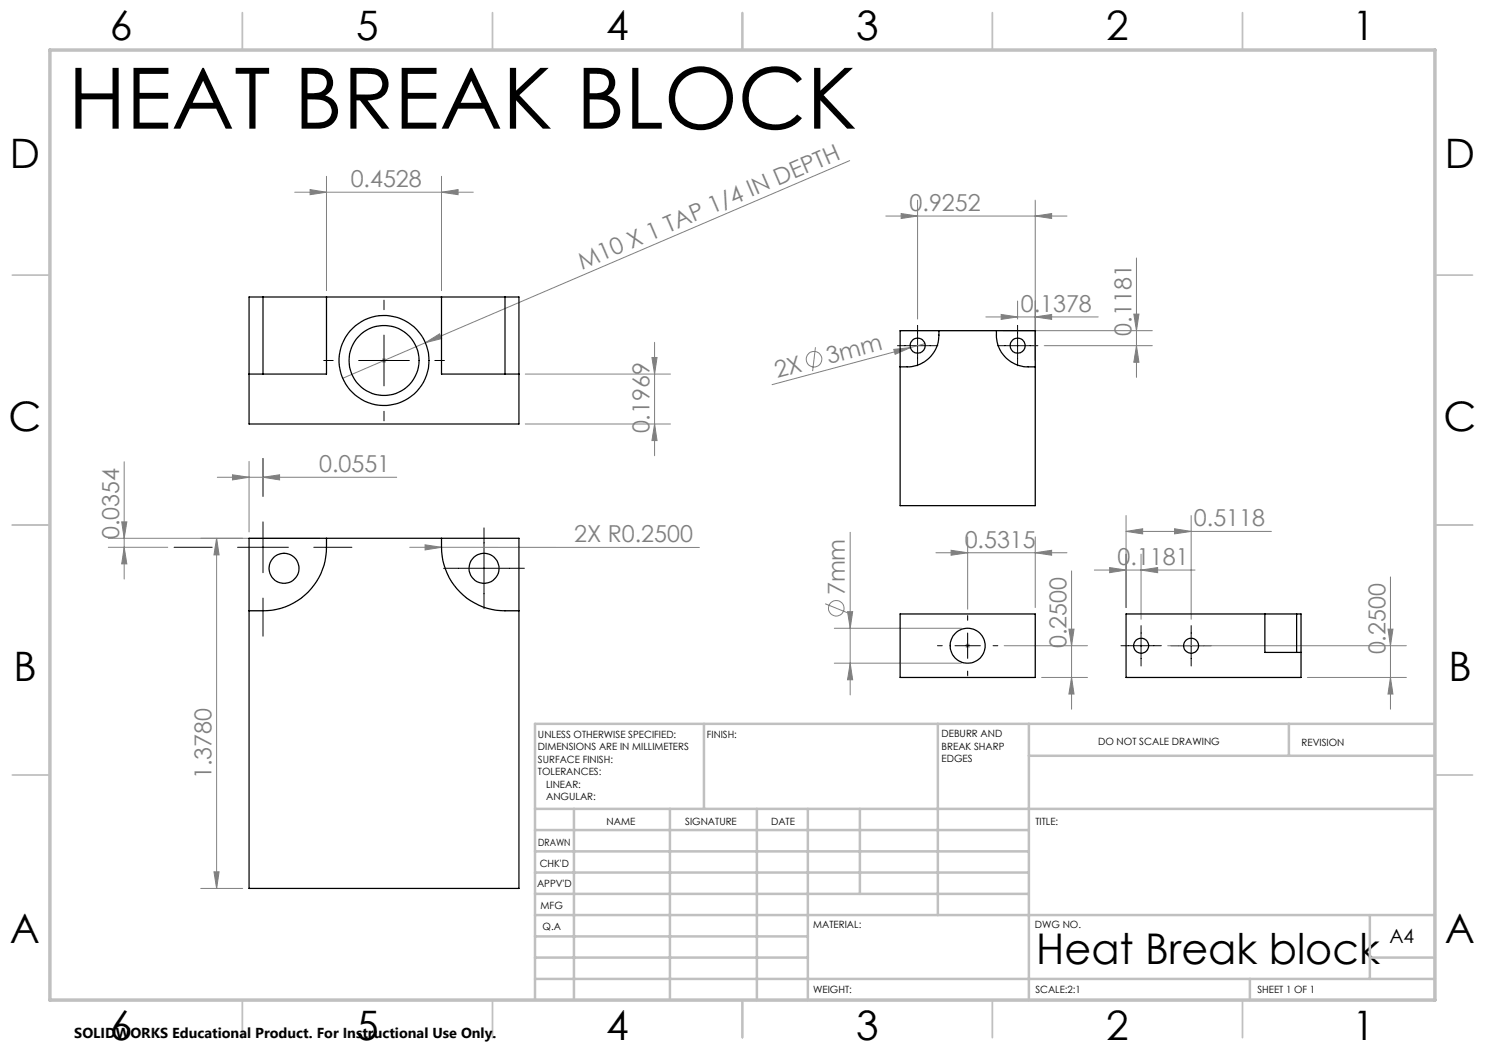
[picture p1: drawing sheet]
<svg xmlns="http://www.w3.org/2000/svg" width="297mm" height="210mm" viewBox="0 0 297 210" stroke-linecap="round" stroke-linejoin="round" font-family="sans-serif">
<g fill="none" stroke="#808080" stroke-width=".2">
<path d="M58.9 38.4h35.8M62 37.9l3.3 .5-3.3 .5zM65.3 35.3v22.8M88.3 38.4l3.3-.5v1zM88.3 35.3v22.8M169.9 32.1l-101.4 43.6M177.2 43.2h36.2M180.2 42.7l3.3 .5-3.3 .5zM183.5 40v23.8M207 43.2l3.3-.5v1zM207 40v32.1M227.3 51.6v23.9"/>
<path d="M76.3 72.1h1M76.4 71.7l.8 .8M76.8 71.6v1M77.2 71.7l-.8 .8M85.1 68.5l2.8-1.7 .4 .9zM105.1 74.8h29M130.4 71.5h1l-.5 3.3zM130.9 68.5v22.6M163.1 69.5l-.6 4.7M178.8 69.9l3.3-.4-3.1 1.4zM185 68.7l-30.6 8.2M197.2 63.4h22.4"/>
<path d="M200.2 62.9l3.3 .5-3.3 .5zM200.6 66.1h29.9M203.5 60.2v3.6M207 63.4l3.3-.5v1zM208.8 69.1h21.7M226.8 62.8h1l-.5 3.3zM227.3 69.1l.5 3.4h-1zM24.8 92.3v23.5M43.5 95.5h35.8M46.5 95l3.3 .5-3.3 .5zM49.8 92.3v14.1M52.6 95.5l3.3-.5v1z"/>
<path d="M105.1 84.8h29M130.9 84.8l.5 3.3h-1zM21.7 109.5h11.8M24.3 104.4h1.1l-.6 3.3zM24.8 109.5l.6 3.3h-1.1zM43.3 107.7v70M43.3 107.7l.5 3.3h-1zM64 107.7h-42.3M82 109.5h6.3M85 109l3.3 .5-3.3 .5zM88.3 109.5h51.6M170 106.5v32.5"/>
<path d="M187.2 110.6h26.2M190.2 110.1l3.3 .5-3.3 .4zM193.5 107.4v14.4M207 110.6l3.3-.5v.9zM207 107.4v14.1M214.3 114.2v27.6M218.9 114h20.1M221.9 113.5l3.3 .5-3.3 .5zM225.2 106.3l3.3-.5v1zM225.2 103.1v18.4M225.2 106.3h29.1M228.2 114l3.3-.5v1z"/>
<path d="M228.2 110.8v13.1M234.9 105.8l3.3 .5-3.3 .5zM238.2 103.1v20.8M278.1 115.4v26.4M165 120.7l4.5 1.8M166.9 125.7h25.4M166.9 132.6h25.4M169.5 122.3h1l-.5 3.4zM170 132.6l.5 3.4h-1zM193 129.1h1M193.2 128.8l.7 .7M193.5 128.6v1"/>
<path d="M193.9 128.8l-.7 .7M200.8 129.1h16.7M208.3 135.5h9.2M213.8 125.8h1l-.5 3.3zM214.3 135.5l.5 3.3h-1zM233.5 129.1h47.8M261.5 135.5h19.8M277.6 125.8h1l-.5 3.3zM278.1 135.5l.5 3.3h-1zM40.1 177.7h8.4M42.8 174.4h1l-.5 3.3z"/>
<circle cx="162.8" cy="71.8" r="1.56"/>
<circle cx="167.3" cy="121.7" r="1.55"/>
</g>
<g fill="none" stroke="#000" stroke-width=".2">
<path d="M64.7 72.1h1.9M71.7 72.1h10.2M76.8 60v1.9M76.8 67v10.2M87 72.1h1.9M179.5 69.1h8.1M183.5 65.1v8.1M199.5 69.1h8.1M203.5 65.1v8.1M52.6 91.7v7.6M76.8 82.3v1.9M34.8 109.5h7.6"/>
<path d="M47.5 109.5h10.2M52.6 104.4v10.1M52.6 119.6v7.6M62.8 109.5h7.6M88.7 113.7h16.2M96.8 105.6v16.1M187.5 129.1h1M191 129.1h5.1M193.5 123.1v1M193.5 126.6v5.1M193.5 134.2v1M198.6 129.1h1"/>
<path d="M224.2 129.1h8.1M228.2 125.1v8.1M234.2 129.1h8.1M238.2 125.1v8.1"/>
</g>
<g fill="none" stroke="#c0c0c0" stroke-width=".35">
<path d="M48.5 2.5v7.5M98.5 2.5v7.5M148.5 2.5v7.5M198.5 2.5v7.5M248.5 2.5v7.5M2.5 55h7.5M287 55h7.5M2.5 105h7.5M287 105h7.5M2.5 155h7.5M287 155h7.5M48.5 200v7.5"/>
<path d="M98.5 200v7.5M148.5 200v7.5M198.5 200v7.5M248.5 200v7.5"/>
</g>
<g fill="none" stroke="#c0c0c0" stroke-width=".5">
<path d="M140.8 144.8v17M187.6 144.8v38.2M205.8 144.8v55.2M205.8 151.2h81.2M257.8 144.8v6.4M287 144.8h-180v55.2M107 161.8h180M107 178.8h98.8M107 174.5h98.8M107 170.3h98.8M107 166h98.8M114.8 161.8v38.2"/>
<path d="M134 161.8v38.2M151.4 161.8v38.2M161.6 161.8v38.2M172 161.8v17M107 195.8h180M107 191.5h54.6M107 187.3h54.6M107 183h180M250 195.8v4.2M274 191.5h13M274 183v12.8"/>
</g>
<path d="M10 10h277v190h-277z" fill="none" stroke="#c0c0c0" stroke-width=".7"/>
<g fill="#808080">
<path d="M178.8 69.9l3.3-.4-3.1 1.4z"/>
<path d="M85.1 68.5l2.8-1.7 .4 .9z"/>
<path d="M88.3 38.4l3.3-.5v1zM62 37.9l3.3 .5-3.3 .5z"/>
<path d="M190.2 110.1l3.3 .5-3.3 .4zM207 110.6l3.3-.5v.9zM221.9 113.5l3.3 .5-3.3 .5zM228.2 114l3.3-.5v1zM225.2 106.3l3.3-.5v1zM234.9 105.8l3.3 .5-3.3 .5zM85 109v1l3.3-.5zM46.5 95l3.3 .5-3.3 .5zM52.6 95.5l3.3-.5v1z"/>
<path d="M207 63.4l3.3-.5v1zM200.2 62.9l3.3 .5-3.3 .5zM207 43.2l3.3-.5v1zM180.2 42.7l3.3 .5-3.3 .5z"/>
<path d="M24.8 109.5l.6 3.3h-1.1zM24.3 104.4h1.1l-.6 3.3z"/>
<path d="M169.5 122.3h1l-.5 3.4zM170 132.6l.5 3.4h-1zM213.8 125.8h1l-.5 3.3zM214.3 135.5l.5 3.3h-1zM226.8 62.8h1l-.5 3.3zM227.3 69.1l.5 3.4h-1zM277.6 125.8h1l-.5 3.3zM278.1 135.5l.5 3.3h-1zM130.4 71.5h1l-.5 3.3zM130.9 84.8l.5 3.3h-1zM43.3 107.7l.5 3.3h-1zM42.8 174.4h1l-.5 3.3z"/>
</g>
<g fill="none" stroke="#000" stroke-width=".25">
<path d="M52.6 59.4h12.7M52.6 59.4h-2.8v25.4h54v-25.4h-2.8M52.6 59.4v15.4M65.3 59.4v15.4h-15.5M65.3 59.4h23M88.3 59.4h12.7M88.3 59.4v15.4h15.5M101 59.4v15.4M180 66.1h27v35h-27zM187.8 66.1a6.4 6.4 0 0 1-6.4 7.3h-1.4M199.3 66.1a6.4 6.4 0 0 0 6.3 7.3h1.4M49.8 107.7h54v70h-54z"/>
<path d="M65.3 107.7a13 13 0 0 1-10.9 14.4l-4.6 .1M88.3 107.7a13 13 0 0 0 10.9 14.4l4.6 .1M180 122.8h27v12.7h-27zM253 122.8h6.3M253 122.8h-27.8v12.7h35v-12.7h-.9M253 122.8v7.7h7.2M259.3 122.8v7.7"/>
<circle cx="76.8" cy="72.1" r="9"/>
<circle cx="76.8" cy="72.1" r="7"/>
<circle cx="183.5" cy="69.1" r="1.5"/>
<circle cx="203.5" cy="69.1" r="1.5"/>
<circle cx="56.8" cy="113.7" r="3"/>
<circle cx="96.8" cy="113.7" r="3"/>
<circle cx="193.5" cy="129.1" r="3.5"/>
<circle cx="228.2" cy="129.1" r="1.5"/>
<circle cx="238.2" cy="129.2" r="1.51"/>
</g>
<text font-size="16.9" x="13.6" y="25.7">HEAT BREAK BLOCK</text>
<text font-size="8.5" x="207.2" y="192.7">Heat Break block</text>
<g font-size="8.1">
<text x="22" y="8">6</text>
<text x="71.2" y="8">5</text>
<text x="121.2" y="8">4</text>
<text x="171.3" y="8">3</text>
<text x="221.3" y="8">2</text>
<text x="270.5" y="8">1</text>
<text x="2" y="33.6">D</text>
<text x="289" y="33.6">D</text>
<text x="1.7" y="86.1">C</text>
<text x="288.7" y="86.1">C</text>
<text x="2.7" y="136.1">B</text>
<text x="289.7" y="136.1">B</text>
<text x="2" y="188.6">A</text>
<text x="289" y="188.6">A</text>
<text x="22" y="208">6</text>
<text x="71.2" y="208">5</text>
<text x="121.2" y="208">4</text>
<text x="171.3" y="208">3</text>
<text x="221.3" y="208">2</text>
<text x="270.5" y="208">1</text>
</g>
<g font-size="4.7" fill="#808080">
<text x="70.1" y="37.4">0.4528</text>
<text x="181.9" y="42.2">0.9252</text>
<text x="116.4" y="54" transform="rotate(-23 116.4 54)">M10 X 1 TAP 1/4 IN DEPTH</text>
<text x="204.1" y="62.4">0.1378</text>
<text x="226.3" y="67.1" transform="rotate(-90 226.3 67.1)">0.1181</text>
<text x="155.4" y="75.6" transform="rotate(-15 155.4 75.6)">2X</text>
<text x="165.7" y="72.8" transform="rotate(-15 165.7 72.8)">3mm</text>
<text x="129.9" y="86.7" transform="rotate(-90 129.9 86.7)">0.1969</text>
<text x="63.8" y="94.4">0.0551</text>
<text x="23.8" y="107.9" transform="rotate(-90 23.8 107.9)">0.0354</text>
<text x="238.8" y="105.2">0.5118</text>
<text x="114.8" y="108.5">2X R0.2500</text>
<text x="192.9" y="109.5">0.5315</text>
<text x="223.5" y="113">0.1181</text>
<text x="169" y="119.1" transform="rotate(-90 169 119.1)">7mm</text>
<text x="213.3" y="129.7" transform="rotate(-90 213.3 129.7)">0.2500</text>
<text x="277.1" y="130.9" transform="rotate(-90 277.1 130.9)">0.2500</text>
<text x="42.3" y="155.9" transform="rotate(-90 42.3 155.9)">1.3780</text>
</g>
<text font-size="3.9" x="277.9" y="188.5">A4</text>
<text font-size="2.9" x="14.9" y="207.6">SOLIDWORKS Educational Product. For Instructional Use Only.</text>
<g font-size="2">
<text x="107.6" y="147.6">UNLESS OTHERWISE SPECIFIED:</text>
<text x="141.4" y="147.6">FINISH:</text>
<text x="188.3" y="147.5">DEBURR AND</text>
<text x="188.3" y="150">BREAK SHARP</text>
<text x="219.6" y="149">DO NOT SCALE DRAWING</text>
<text x="260.3" y="149.2">REVISION</text>
<text x="107.6" y="150.1">DIMENSIONS ARE IN MILLIMETERS</text>
<text x="107.6" y="152.6">SURFACE FINISH:</text>
<text x="107.6" y="155.1">TOLERANCES:</text>
<text x="188.3" y="152.5">EDGES</text>
<text x="109.2" y="157.6">LINEAR:</text>
<text x="109.2" y="160.1">ANGULAR:</text>
<text x="121.3" y="165">NAME</text>
<text x="137" y="164.9">SIGNATURE</text>
<text x="154.2" y="164.9">DATE</text>
<text x="207.1" y="164.9">TITLE:</text>
<text x="107.6" y="169.1">DRAWN</text>
<text x="107.9" y="173.3">CHK'D</text>
<text x="107.4" y="177.4">APPV'D</text>
<text x="108.1" y="181.8">MFG</text>
<text x="108.5" y="186">Q.A</text>
<text x="162.6" y="185.5">MATERIAL:</text>
<text x="207" y="185.5">DWG NO.</text>
<text x="162.6" y="198.5">WEIGHT:</text>
<text x="207.1" y="198.6">SCALE:2:1</text>
<text x="251.5" y="198.6">SHEET 1 OF 1</text>
</g>
</svg>
